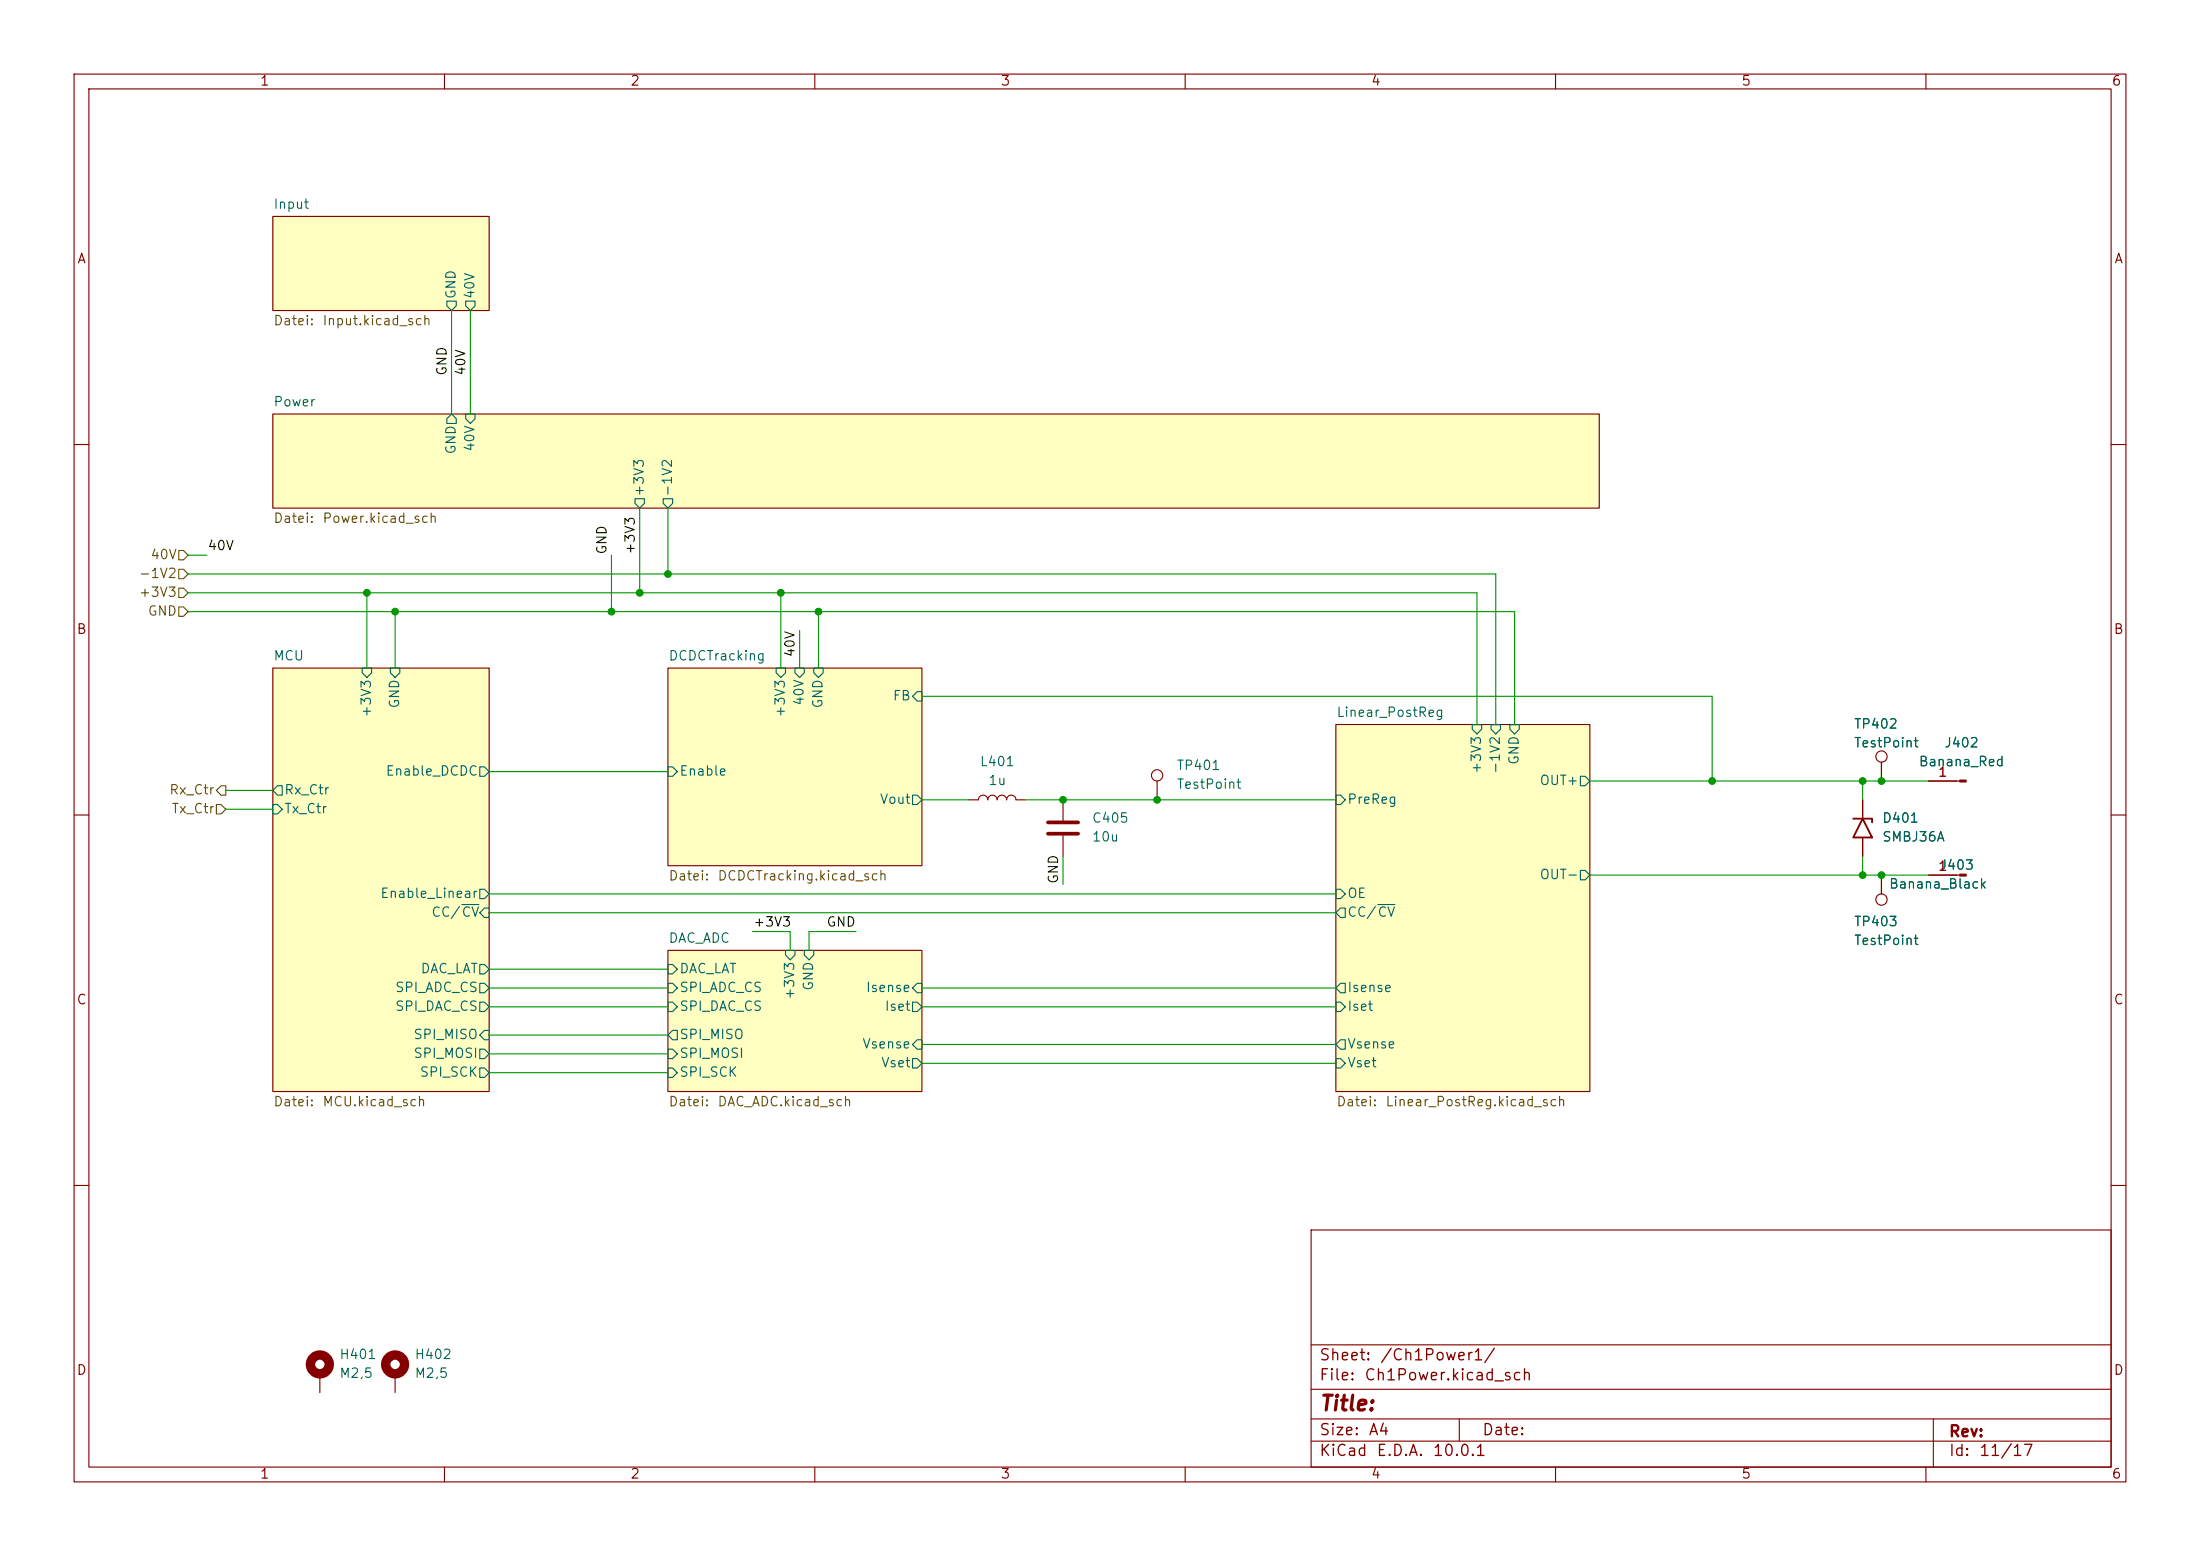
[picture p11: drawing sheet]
<svg xmlns="http://www.w3.org/2000/svg" width="297mm" height="210mm" viewBox="0 0 297 210" stroke-linecap="round" stroke-linejoin="round" font-family="sans-serif">
<g fill="none" stroke="#840000" stroke-width=".15">
<path d="M10 10h277v190h-277zM12 12h273v186h-273zM60 10v2M110 10v2M160 10v2M210 10v2M260 10v2M36.8 29.2h29.2v12.7h-29.2zM36.8 55.9h179.1v12.7h-179.1zM10 60h2M285 60h2M36.8 90.2h29.2v57.1h-29.2z"/>
<path d="M90.2 90.2h34.3v26.6h-34.3zM180.3 97.8h34.3v49.5h-34.3zM10 110h2M130.8 108h1.3a.64 .64 0 0 1 .6-.7 .64 .64 0 0 1 .6 .7 .64 .64 0 0 1 .7-.7 .64 .64 0 0 1 .6 .7 .64 .64 0 0 1 .7-.7 .64 .64 0 0 1 .6 .7 .64 .64 0 0 1 .6-.7 .64 .64 0 0 1 .7 .7h1.2M143.5 108v2.7M143.5 112.8v2.8M156.2 105.4v2.6M251.5 108v2.5M251.5 113v2.6M254 102.9v2.5M254 118.1v2.6M260.3 118.1h4.3"/>
<path d="M260.3 105.4h4.3M285 110h2M90.2 128.3h34.3v19h-34.3zM10 160h2M177 166h108v32h-108zM285 160h2M43.2 185.4v2.6M53.3 185.4v2.6M60 198v2M110 198v2M160 198v2M177 194.5h108"/>
<path d="M177 191.5h108M177 187.5h108M177 181.5h108M197 191.5v3M210 198v2M260 198v2M261 191.5v6.5"/>
<circle cx="156.2" cy="104.6" r=".76"/>
<circle cx="254" cy="102.1" r=".76"/>
<circle cx="254" cy="121.4" r=".76"/>
</g>
<g fill="#ffffc2" stroke="#ffffc2" stroke-width=".14">
<path d="M36.8 55.9h179.1v12.7h-179.1z"/>
<path d="M180.3 97.8h34.3v49.5h-34.3z"/>
<path d="M90.2 90.2h34.3v26.6h-34.3z"/>
<path d="M36.8 90.2h29.2v57.1h-29.2z"/>
<path d="M90.2 128.3h34.3v19h-34.3z"/>
<path d="M36.8 29.2h29.2v12.7h-29.2z"/>
</g>
<g fill="none" stroke="#006464" stroke-width=".15">
<path d="M60.3 40.6h1.3v.7l-.6 .6-.7-.6zM61 55.9l.6 .6v.7h-1.3v-.7zM62.9 55.9h1.2v.6l-.6 .7-.6-.7zM62.9 40.6h1.2v.7l-.6 .6-.6-.6zM85.7 67.3h1.3v.6l-.6 .7-.7-.7zM89.5 67.3h1.3v.6l-.6 .7-.7-.7zM48.9 90.2h1.3v.6l-.7 .6-.6-.6zM52.7 90.2h1.3v.6l-.7 .6-.6-.6zM104.8 90.2h1.2v.6l-.6 .6-.6-.6zM107.3 90.2h1.3v.6l-.7 .6-.6-.6zM109.9 90.2h1.2v.6l-.6 .6-.6-.6zM123.8 93.3h.7v1.3h-.7l-.6-.6z"/>
<path d="M198.8 97.8h1.2v.6l-.6 .7-.6-.7zM201.3 97.8h1.3v.6l-.7 .7-.6-.7zM203.8 97.8h1.3v.6l-.6 .7-.7-.7zM36.8 106.7l.7-.7h.6v1.3h-.6zM36.8 108.6h.7l.6 .6-.6 .7h-.7zM64.8 103.5h.6l.6 .6-.6 .7h-.6zM90.2 103.5h.6l.6 .6-.6 .7h-.6zM123.2 107.3h.6l.7 .7-.7 .6h-.6zM180.3 107.3h.7l.6 .7-.6 .6h-.7zM213.4 104.8h.6l.6 .6-.6 .6h-.6zM213.4 117.5h.6l.6 .6-.6 .6h-.6zM62.3 122.1h2.4"/>
<path d="M64.8 130.2h.6l.6 .6-.6 .6h-.6zM64.8 132.7h.6l.6 .7-.6 .6h-.6zM64.8 135.3h.6l.6 .6-.6 .6h-.6zM64.8 120h.6l.6 .7-.6 .6h-.6zM65.4 139.1h.6v1.2h-.6l-.6-.6zM65.4 122.6h.6v1.2h-.6l-.6-.6zM90.2 130.2h.6l.6 .6-.6 .6h-.6zM90.2 132.7h.6l.6 .7-.6 .6h-.6zM90.2 135.3h.6l.6 .6-.6 .6h-.6zM90.2 139.7l.6-.6h.6v1.2h-.6zM106 128.3h1.3v.6l-.6 .6-.7-.6zM108.6 128.3h1.3v.6l-.7 .6-.6-.6z"/>
<path d="M123.2 135.3h.6l.7 .6-.7 .6h-.6zM123.8 132.7h.7v1.3h-.7l-.6-.6zM180.3 135.3h.7l.6 .6-.6 .6h-.7zM180.3 120h.7l.6 .7-.6 .6h-.7zM181 132.7h.6v1.3h-.6l-.7-.6zM181 122.6h.6v1.2h-.6l-.7-.6zM186 122.1h2.3M64.8 141.6h.6l.6 .6-.6 .7h-.6zM64.8 144.1h.6l.6 .7-.6 .6h-.6zM90.2 141.6h.6l.6 .6-.6 .7h-.6zM90.2 144.1h.6l.6 .7-.6 .6h-.6zM123.2 142.9h.6l.7 .6-.7 .6h-.6z"/>
<path d="M123.8 140.3h.7v1.3h-.7l-.6-.6zM180.3 142.9h.7l.6 .6-.6 .6h-.7zM181 140.3h.6v1.3h-.6l-.7-.6z"/>
</g>
<path d="M141.5 111h4M141.5 112.5h4" fill="none" stroke="#840000" stroke-width=".51"/>
<g fill="none" stroke="#840000" stroke-width="1.3">
<circle cx="43.2" cy="184.1" r="1.27"/>
<circle cx="53.3" cy="184.1" r="1.27"/>
</g>
<g fill="#840000" stroke="#840000" stroke-width=".15">
<path d="M264.6 118h.8v.2h-.8z"/>
<path d="M264.6 105.3h.8v.2h-.8z"/>
</g>
<path d="M250.2 110.5h2.5v.5M251.5 110.5l1.2 2.5h-2.5z" fill="none" stroke="#840000" stroke-width=".25"/>
<path d="M24.1 79.4h.7l.6 .6-.6 .6h-.7zM24.1 76.8h.7l.6 .7-.6 .6h-.7zM24.1 74.3h.7l.6 .6-.6 .7h-.7zM24.1 81.9h.7l.6 .7-.6 .6h-.7zM29.2 108.6h.6l.7 .6-.7 .7h-.6zM29.8 106h.7v1.3h-.7l-.6-.6z" fill="none" stroke="#725600" stroke-width=".15"/>
<g fill="none" stroke="#009600" stroke-width=".15">
<path d="M61 41.9v14M63.5 41.9v14M25.4 77.5h176.5v20.3M25.4 74.9h2.5M82.5 74.9v7.7M86.4 68.6v11.4M90.2 68.6v8.9M25.4 82.6h179.1v15.2M25.4 80h174v17.8M49.5 80v10.2M53.3 82.6v7.6M105.4 80v10.2"/>
<path d="M107.9 85.1v5.1M110.5 82.6v7.6M124.5 94h106.6v11.4M30.5 109.2h6.3M30.5 106.7h6.3M66 104.1h24.2M124.5 108h6.3M138.4 108h41.9M143.5 115.6v3.8M214.6 105.4h45.7M214.6 118.1h45.7M251.5 105.4v2.6"/>
<path d="M251.5 115.6v2.5M66 120.7h114.3M66 123.2h114.3M66 133.4h24.2M66 139.7h24.2M66 135.9h24.2M66 130.8h24.2M101.6 125.7h5.1v2.6M115.6 125.7h-6.4v2.6M124.5 133.4h55.8M124.5 135.9h55.8M66 144.8h24.2"/>
<path d="M66 142.2h24.2M124.5 143.5h55.8M124.5 141h55.8"/>
</g>
<g fill="#009600" stroke="#009600" stroke-width=".14">
<circle cx="143.5" cy="108" r=".46"/>
<circle cx="105.4" cy="80" r=".46"/>
<circle cx="110.5" cy="82.6" r=".46"/>
<circle cx="82.5" cy="82.6" r=".46"/>
<circle cx="53.3" cy="82.6" r=".46"/>
<circle cx="86.4" cy="80" r=".46"/>
<circle cx="90.2" cy="77.5" r=".46"/>
<circle cx="49.5" cy="80" r=".46"/>
<circle cx="251.5" cy="105.4" r=".46"/>
<circle cx="231.1" cy="105.4" r=".46"/>
<circle cx="156.2" cy="108" r=".46"/>
<circle cx="254" cy="105.4" r=".46"/>
<circle cx="254" cy="118.1" r=".46"/>
<circle cx="251.5" cy="118.1" r=".46"/>
</g>
<text font-size="2" fill="#840000" x="178" y="190.9">Title:</text>
<g font-size="1.5" fill="#840000">
<text x="178" y="184">Sheet:</text>
<text x="186.2" y="184">/Ch1Power1/</text>
<text x="178" y="186.7">File:</text>
<text x="184.1" y="186.7">Ch1Power.kicad_sch</text>
<text x="178" y="196.9">KiCad</text>
<text x="178" y="194.1">Size:</text>
<text x="184.7" y="194.1">A4</text>
<text x="185.7" y="196.9">E.D.A.</text>
<text x="193.3" y="196.9">10.0.1</text>
<text x="200" y="194.1">Date:</text>
<text x="263" y="194.3">Rev:</text>
<text x="263" y="196.9">Id:</text>
<text x="267.1" y="196.9">11/17</text>
</g>
<g font-size="1.3" fill="#840000">
<text x="35" y="11.9">1</text>
<text x="85" y="11.9">2</text>
<text x="135" y="11.9">3</text>
<text x="185" y="11.9">4</text>
<text x="235" y="11.9">5</text>
<text x="285" y="11.9">6</text>
<text x="10.3" y="35.9">A</text>
<text x="285.3" y="35.9">A</text>
<text x="10.3" y="85.9">B</text>
<text x="285.3" y="85.9">B</text>
<text x="10.3" y="135.9">C</text>
<text x="285.3" y="135.9">C</text>
<text x="10.3" y="185.9">D</text>
<text x="285.3" y="185.9">D</text>
<text x="35" y="199.9">1</text>
<text x="85" y="199.9">2</text>
<text x="135" y="199.9">3</text>
<text x="185" y="199.9">4</text>
<text x="235" y="199.9">5</text>
<text x="285" y="199.9">6</text>
</g>
<g font-size="1.3" fill="#006464">
<text x="36.8" y="28.5">Input</text>
<text x="61.8" y="40.4" transform="rotate(-90 61.8 40.4)">GND</text>
<text x="64.4" y="40.4" transform="rotate(-90 64.4 40.4)">40V</text>
<text x="36.8" y="55.2">Power</text>
<text x="61.8" y="61.4" transform="rotate(-90 61.8 61.4)">GND</text>
<text x="64.4" y="61.1" transform="rotate(-90 64.4 61.1)">40V</text>
<text x="87.2" y="67.1" transform="rotate(-90 87.2 67.1)">+3V3</text>
<text x="91" y="67.1" transform="rotate(-90 91 67.1)">-1V2</text>
<text x="36.8" y="89.5">MCU</text>
<text x="90.2" y="89.5">DCDCTracking</text>
<text x="54.2" y="95.7" transform="rotate(-90 54.2 95.7)">GND</text>
<text x="108.8" y="95.3" transform="rotate(-90 108.8 95.3)">40V</text>
<text x="111.4" y="95.7" transform="rotate(-90 111.4 95.7)">GND</text>
<text x="120.4" y="94.8">FB</text>
<text x="50.4" y="96.9" transform="rotate(-90 50.4 96.9)">+3V3</text>
<text x="106.3" y="96.9" transform="rotate(-90 106.3 96.9)">+3V3</text>
<text x="180.3" y="97.1">Linear_PostReg</text>
<text x="250.2" y="98.7">TP402</text>
<text x="250.2" y="101.2">TestPoint</text>
<text x="262.4" y="101.2">J402</text>
<text x="38.3" y="107.5">Rx_Ctr</text>
<text x="52" y="105">Enable_DCDC</text>
<text x="91.6" y="105">Enable</text>
<text x="132.2" y="103.7">L401</text>
<text x="133.3" y="106.3">1u</text>
<text x="158.8" y="104.2">TP401</text>
<text x="158.8" y="106.8">TestPoint</text>
<text x="200.3" y="104.5" transform="rotate(-90 200.3 104.5)">+3V3</text>
<text x="202.8" y="104.5" transform="rotate(-90 202.8 104.5)">-1V2</text>
<text x="205.3" y="103.3" transform="rotate(-90 205.3 103.3)">GND</text>
<text x="207.8" y="106.3">OUT+</text>
<text x="258.9" y="103.7">Banana_Red</text>
<text x="38.3" y="110.1">Tx_Ctr</text>
<text x="118.7" y="108.8">Vout</text>
<text x="147.3" y="111.4">C405</text>
<text x="147.3" y="113.9">10u</text>
<text x="181.8" y="108.8">PreReg</text>
<text x="254" y="111.4">D401</text>
<text x="254" y="113.9">SMBJ36A</text>
<text x="207.8" y="119">OUT-</text>
<text x="261.8" y="117.7">J403</text>
<text x="51.3" y="121.5">Enable_Linear</text>
<text x="58.1" y="124.1">CC/CV</text>
<text x="181.8" y="121.5">OE</text>
<text x="181.8" y="124.1">CC/CV</text>
<text x="250.2" y="125.3">TP403</text>
<text x="254.9" y="120.2">Banana_Black</text>
<text x="56.7" y="131.7">DAC_LAT</text>
<text x="90.2" y="127.6">DAC_ADC</text>
<text x="91.6" y="131.7">DAC_LAT</text>
<text x="250.2" y="127.9">TestPoint</text>
<text x="53.2" y="134.2">SPI_ADC_CS</text>
<text x="53.2" y="136.8">SPI_DAC_CS</text>
<text x="91.6" y="134.2">SPI_ADC_CS</text>
<text x="91.6" y="136.8">SPI_DAC_CS</text>
<text x="107.5" y="135" transform="rotate(-90 107.5 135)">+3V3</text>
<text x="110.1" y="133.8" transform="rotate(-90 110.1 133.8)">GND</text>
<text x="116.8" y="134.2">Isense</text>
<text x="119.3" y="136.8">Iset</text>
<text x="181.8" y="134.2">Isense</text>
<text x="181.8" y="136.8">Iset</text>
<text x="55.7" y="140.6">SPI_MISO</text>
<text x="55.7" y="143.1">SPI_MOSI</text>
<text x="91.6" y="140.6">SPI_MISO</text>
<text x="91.6" y="143.1">SPI_MOSI</text>
<text x="116.3" y="141.8">Vsense</text>
<text x="181.8" y="141.8">Vsense</text>
<text x="56.6" y="145.6">SPI_SCK</text>
<text x="91.6" y="145.6">SPI_SCK</text>
<text x="118.9" y="144.4">Vset</text>
<text x="181.8" y="144.4">Vset</text>
<text x="45.7" y="183.7">H401</text>
<text x="55.9" y="183.7">H402</text>
<text x="45.7" y="186.3">M2,5</text>
<text x="55.9" y="186.3">M2,5</text>
</g>
<g font-size="1.3" fill="#725600">
<text x="36.8" y="44.2">Datei:</text>
<text x="43.4" y="44.2">Input.kicad_sch</text>
<text x="36.8" y="70.9">Datei:</text>
<text x="43.4" y="70.9">Power.kicad_sch</text>
<text x="20.2" y="75.8">40V</text>
<text x="18.7" y="80.9">+3V3</text>
<text x="18.7" y="78.3">-1V2</text>
<text x="19.9" y="83.4">GND</text>
<text x="22.8" y="107.5">Rx_Ctr</text>
<text x="23.1" y="110.1">Tx_Ctr</text>
<text x="90.2" y="119.2">Datei:</text>
<text x="96.8" y="119.2">DCDCTracking.kicad_sch</text>
<text x="36.8" y="149.6">Datei:</text>
<text x="43.4" y="149.6">MCU.kicad_sch</text>
<text x="90.2" y="149.6">Datei:</text>
<text x="96.8" y="149.6">DAC_ADC.kicad_sch</text>
<text x="180.3" y="149.6">Datei:</text>
<text x="187" y="149.6">Linear_PostReg.kicad_sch</text>
</g>
<g font-size="1.3" fill="#0f0f0f">
<text x="60.6" y="50.8" transform="rotate(-90 60.6 50.8)">GND</text>
<text x="63.2" y="50.8" transform="rotate(-90 63.2 50.8)">40V</text>
<text x="27.9" y="74.6">40V</text>
<text x="82.2" y="74.9" transform="rotate(-90 82.2 74.9)">GND</text>
<text x="86" y="74.9" transform="rotate(-90 86 74.9)">+3V3</text>
<text x="107.6" y="88.8" transform="rotate(-90 107.6 88.8)">40V</text>
<text x="143.2" y="119.4" transform="rotate(-90 143.2 119.4)">GND</text>
<text x="101.6" y="125.4">+3V3</text>
<text x="111.5" y="125.4">GND</text>
</g>
<g font-size="1.3" fill="#a90000">
<text x="261.5" y="105.2">1</text>
<text x="261.5" y="117.9">1</text>
</g>
</svg>
